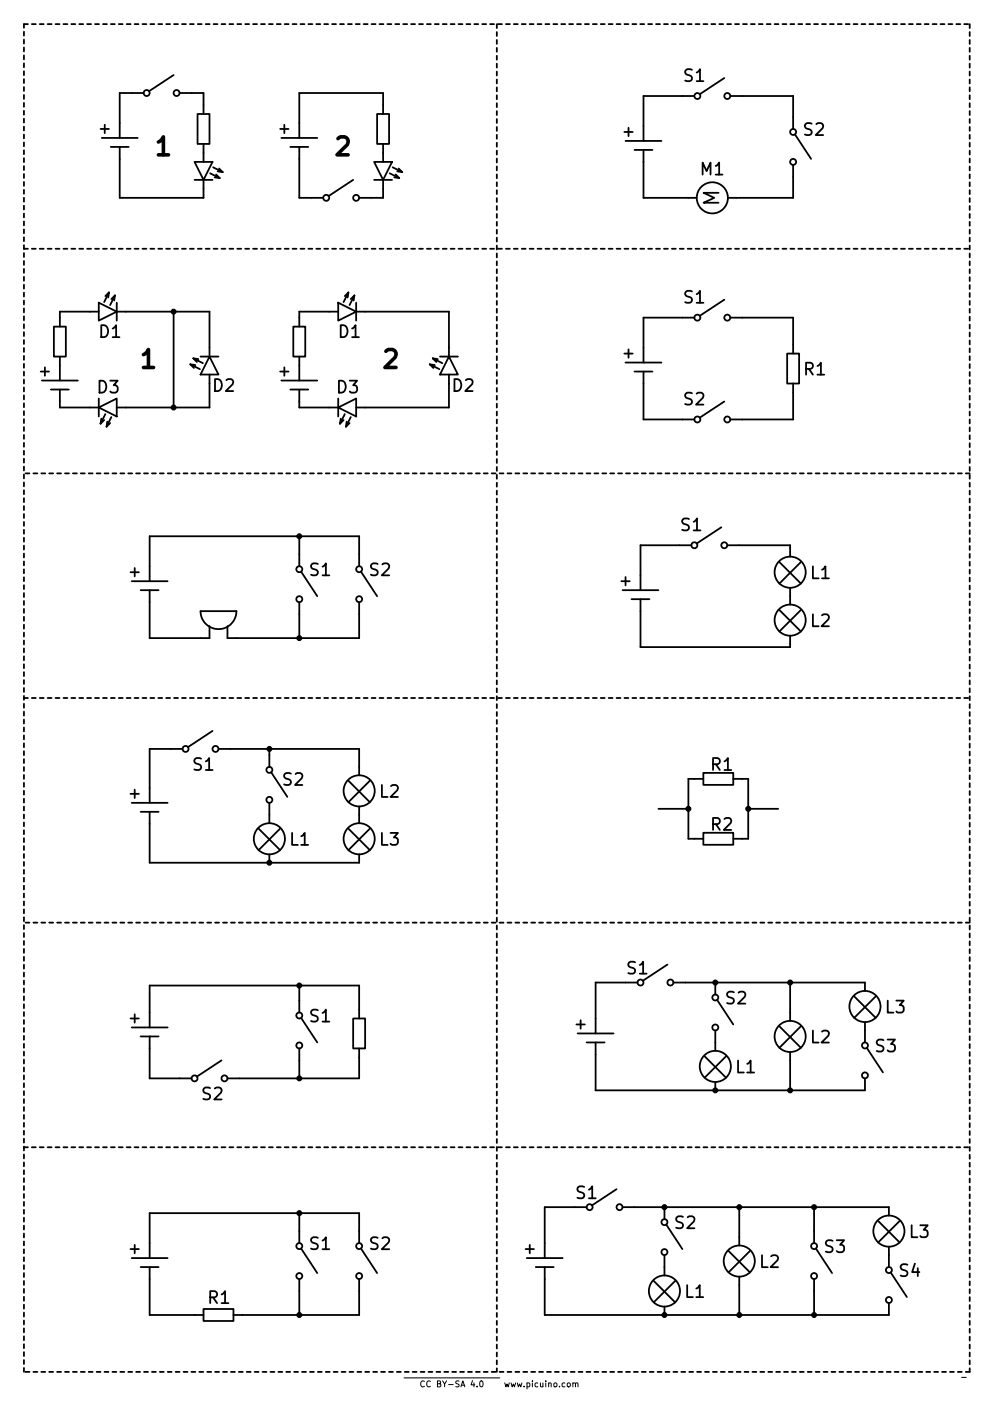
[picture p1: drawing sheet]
EESchema Schematic File Version 4
EELAYER 30 0
EELAYER END
$Descr A4 8268 11693 portrait
encoding utf-8
Sheet 1 3
Title "Circuitos eléctricos para Questionary"
Date "16/02/2021"
Rev ""
Comp "www.picuino.com"
Comment1 "Copyright (c) 2021 by Carlos Pardo"
Comment2 "License CC BY-SA 4.0"
Comment3 ""
Comment4 ""
$EndDescr
$Comp
L simbolos:CopyRight CP?
U 1 1
P 3775 11500
AR Path="/602E50E7" Ref="CP?"  Part="1" 
AR Path="/5C6CFC33/602E50E7" Ref="CP?"  Part="1" 
F 0 "CP?" H 4200 11825 40  0001 C CNN
F 1 "CopyRight" H 3950 11825 40  0001 C CNN
F 2 "" H 3675 11850 50  0001 C CNN
F 3 "" H 3775 11700 50  0001 C CNN
F 4 "CC BY-SA 4.0" H 3775 11450 50  0000 C CNN "License"
F 5 "" H 4350 11425 50  0000 C CNN "Author"
F 6 "" H 3875 11425 50  0000 C CNN "Date"
F 7 "www.picuino.com" H 4525 11450 50  0000 C CNN "Web"
	1    3775 11500
	1    0    0    -1  
$EndComp
$Comp
L simbolos:diodo_led D?
U 1 1
P 1700 1275
F 0 "D?" H 1800 1225 100 0001 L CNN
F 1 "diodo_led" H 1700 1325 50  0001 C CNN
F 2 "" V 1700 1125 50  0001 C CNN
F 3 "" V 1700 1125 50  0001 C CNN
	1    1700 1275
	1    0    0    -1  
$EndComp
$Comp
L simbolos:resistencia R?
U 1 1
P 1700 875
F 0 "R?" H 1777 675 100 0001 L CNN
F 1 "resistencia" V 1600 650 50  0001 C CNN
F 2 "" H 1800 775 50  0001 C CNN
F 3 "" H 1800 775 50  0001 C CNN
	1    1700 875 
	1    0    0    -1  
$EndComp
$Comp
L simbolos:interruptor S?
U 1 1
P 1100 775
F 0 "S?" H 1200 900 100 0001 C CNN
F 1 "interruptor" H 1350 675 50  0001 C CNN
F 2 "" H 1400 775 50  0001 C CNN
F 3 "" H 1400 775 50  0001 C CNN
	1    1100 775 
	1    0    0    -1  
$EndComp
$Comp
L simbolos:Pila V?
U 1 1
P 2500 1025
F 0 "V?" H 2275 750 100 0001 L CNN
F 1 "Pila" H 2600 950 50  0001 C CNN
F 2 "" H 2500 900 50  0001 C CNN
F 3 "" H 2500 900 50  0001 C CNN
	1    2500 1025
	1    0    0    -1  
$EndComp
$Comp
L simbolos:diodo_led D?
U 1 1
P 3200 1275
F 0 "D?" H 3300 1225 100 0001 L CNN
F 1 "diodo_led" H 3200 1325 50  0001 C CNN
F 2 "" V 3200 1125 50  0001 C CNN
F 3 "" V 3200 1125 50  0001 C CNN
	1    3200 1275
	1    0    0    -1  
$EndComp
$Comp
L simbolos:resistencia R?
U 1 1
P 3200 875
F 0 "R?" H 3277 675 100 0001 L CNN
F 1 "resistencia" V 3100 650 50  0001 C CNN
F 2 "" H 3300 775 50  0001 C CNN
F 3 "" H 3300 775 50  0001 C CNN
	1    3200 875 
	1    0    0    -1  
$EndComp
Wire Wire Line
	3200 1575 3200 1650
Wire Wire Line
	2500 1325 2500 1650
Wire Wire Line
	2500 775  2500 1025
Wire Wire Line
	1700 1575 1700 1650
$Comp
L simbolos:Pila V?
U 1 1
P 1000 1025
F 0 "V?" H 775 750 100 0001 L CNN
F 1 "Pila" H 1100 950 50  0001 C CNN
F 2 "" H 1000 900 50  0001 C CNN
F 3 "" H 1000 900 50  0001 C CNN
	1    1000 1025
	1    0    0    -1  
$EndComp
Wire Wire Line
	1000 1325 1000 1650
Wire Wire Line
	1700 875  1700 775 
Wire Wire Line
	1000 775  1000 1025
Wire Wire Line
	3200 775  3200 875 
$Comp
L simbolos:interruptor S?
U 1 1
P 2600 1650
F 0 "S?" H 2700 1775 100 0001 C CNN
F 1 "interruptor" H 2850 1550 50  0001 C CNN
F 2 "" H 2900 1650 50  0001 C CNN
F 3 "" H 2900 1650 50  0001 C CNN
	1    2600 1650
	1    0    0    -1  
$EndComp
Wire Wire Line
	3100 1650 3200 1650
Wire Wire Line
	2500 775  3200 775 
Wire Wire Line
	1700 775  1600 775 
Wire Wire Line
	1000 775  1100 775 
Wire Wire Line
	1000 1650 1700 1650
Wire Wire Line
	2500 1650 2600 1650
Text Notes 1275 1325 0    150  ~ 30
1
Text Notes 2775 1325 0    150  ~ 30
2
$Comp
L simbolos:Pila V?
U 1 1
P 500 3050
F 0 "V?" H 275 2775 100 0001 L CNN
F 1 "Pila" H 600 2975 50  0001 C CNN
F 2 "" H 500 2925 50  0001 C CNN
F 3 "" H 500 2925 50  0001 C CNN
	1    500  3050
	1    0    0    -1  
$EndComp
$Comp
L simbolos:resistencia R?
U 1 1
P 500 2650
F 0 "R?" H 577 2450 100 0001 L CNN
F 1 "resistencia" V 400 2425 50  0001 C CNN
F 2 "" H 600 2550 50  0001 C CNN
F 3 "" H 600 2550 50  0001 C CNN
	1    500  2650
	1    0    0    -1  
$EndComp
$Comp
L simbolos:diodo_led D1
U 1 1
P 750 2600
F 0 "D1" V 575 2325 100 0000 L CNN
F 1 "diodo_led" H 750 2650 50  0001 C CNN
F 2 "" V 750 2450 50  0001 C CNN
F 3 "" V 750 2450 50  0001 C CNN
	1    750  2600
	0    -1   -1   0   
$EndComp
$Comp
L simbolos:diodo_led D2
U 1 1
P 1750 3200
F 0 "D2" H 1525 3225 100 0000 L CNN
F 1 "diodo_led" H 1750 3250 50  0001 C CNN
F 2 "" V 1750 3050 50  0001 C CNN
F 3 "" V 1750 3050 50  0001 C CNN
	1    1750 3200
	-1   0    0    1   
$EndComp
$Comp
L simbolos:diodo_led D3
U 1 1
P 1050 3400
F 0 "D3" V 875 3150 100 0000 L CNN
F 1 "diodo_led" H 1050 3450 50  0001 C CNN
F 2 "" V 1050 3250 50  0001 C CNN
F 3 "" V 1050 3250 50  0001 C CNN
	1    1050 3400
	0    1    1    0   
$EndComp
Wire Wire Line
	500  2650 500  2600
Wire Wire Line
	500  2600 750  2600
Wire Wire Line
	750  3400 500  3400
Wire Wire Line
	1050 2600 1450 2600
Wire Wire Line
	1750 2600 1750 2900
Wire Wire Line
	1750 3200 1750 3400
Wire Wire Line
	1750 3400 1450 3400
Wire Wire Line
	1450 3400 1450 2600
Connection ~ 1450 3400
Wire Wire Line
	1450 3400 1050 3400
Connection ~ 1450 2600
Wire Wire Line
	1450 2600 1750 2600
$Comp
L simbolos:Pila V?
U 1 1
P 2500 3050
F 0 "V?" H 2275 2775 100 0001 L CNN
F 1 "Pila" H 2600 2975 50  0001 C CNN
F 2 "" H 2500 2925 50  0001 C CNN
F 3 "" H 2500 2925 50  0001 C CNN
	1    2500 3050
	1    0    0    -1  
$EndComp
$Comp
L simbolos:resistencia R?
U 1 1
P 2500 2650
F 0 "R?" H 2577 2450 100 0001 L CNN
F 1 "resistencia" V 2400 2425 50  0001 C CNN
F 2 "" H 2600 2550 50  0001 C CNN
F 3 "" H 2600 2550 50  0001 C CNN
	1    2500 2650
	1    0    0    -1  
$EndComp
$Comp
L simbolos:diodo_led D1
U 1 1
P 2750 2600
F 0 "D1" V 2575 2325 100 0000 L CNN
F 1 "diodo_led" H 2750 2650 50  0001 C CNN
F 2 "" V 2750 2450 50  0001 C CNN
F 3 "" V 2750 2450 50  0001 C CNN
	1    2750 2600
	0    -1   -1   0   
$EndComp
$Comp
L simbolos:diodo_led D2
U 1 1
P 3750 3200
F 0 "D2" H 3525 3225 100 0000 L CNN
F 1 "diodo_led" H 3750 3250 50  0001 C CNN
F 2 "" V 3750 3050 50  0001 C CNN
F 3 "" V 3750 3050 50  0001 C CNN
	1    3750 3200
	-1   0    0    1   
$EndComp
$Comp
L simbolos:diodo_led D3
U 1 1
P 3050 3400
F 0 "D3" V 2875 3150 100 0000 L CNN
F 1 "diodo_led" H 3050 3450 50  0001 C CNN
F 2 "" V 3050 3250 50  0001 C CNN
F 3 "" V 3050 3250 50  0001 C CNN
	1    3050 3400
	0    1    1    0   
$EndComp
Wire Wire Line
	2500 2650 2500 2600
Wire Wire Line
	2500 2600 2750 2600
Wire Wire Line
	2750 3400 2500 3400
Wire Wire Line
	2500 3400 2500 3350
Wire Wire Line
	3750 2600 3750 2900
Wire Wire Line
	3750 3200 3750 3400
Wire Wire Line
	3050 3400 3750 3400
Wire Wire Line
	3050 2600 3750 2600
Text Notes 1150 3100 0    150  ~ 30
1
Text Notes 3175 3100 0    150  ~ 30
2
$Comp
L simbolos:Pila V?
U 1 1
P 1250 4725
F 0 "V?" H 1025 4450 100 0001 L CNN
F 1 "Pila" H 1350 4650 50  0001 C CNN
F 2 "" H 1250 4600 50  0001 C CNN
F 3 "" H 1250 4600 50  0001 C CNN
	1    1250 4725
	1    0    0    -1  
$EndComp
$Comp
L simbolos:zumbador Z?
U 1 1
P 1675 5325
F 0 "Z?" H 1825 5665 100 0001 C CNN
F 1 "zumbador" H 1825 5275 50  0001 C CNN
F 2 "" H 1725 5225 50  0001 C CNN
F 3 "" H 1725 5225 50  0001 C CNN
	1    1675 5325
	1    0    0    -1  
$EndComp
$Comp
L simbolos:interruptor S1
U 1 1
P 2500 4625
F 0 "S1" V 2625 4800 100 0000 C CNN
F 1 "interruptor" H 2750 4525 50  0001 C CNN
F 2 "" H 2800 4625 50  0001 C CNN
F 3 "" H 2800 4625 50  0001 C CNN
	1    2500 4625
	0    1    1    0   
$EndComp
$Comp
L simbolos:interruptor S2
U 1 1
P 3000 4625
F 0 "S2" V 3125 4800 100 0000 C CNN
F 1 "interruptor" H 3250 4525 50  0001 C CNN
F 2 "" H 3300 4625 50  0001 C CNN
F 3 "" H 3300 4625 50  0001 C CNN
	1    3000 4625
	0    1    1    0   
$EndComp
Wire Wire Line
	1675 5325 1250 5325
Wire Wire Line
	1250 5325 1250 5025
Wire Wire Line
	1250 4725 1250 4475
Wire Wire Line
	3000 4625 3000 4475
Wire Wire Line
	1250 4475 2500 4475
Wire Wire Line
	2500 4625 2500 4475
Connection ~ 2500 4475
Wire Wire Line
	2500 4475 3000 4475
Wire Wire Line
	2500 5125 2500 5325
Wire Wire Line
	2500 5325 1975 5325
Wire Wire Line
	3000 5125 3000 5325
Wire Wire Line
	3000 5325 2500 5325
Connection ~ 2500 5325
$Comp
L simbolos:Pila V?
U 1 1
P 1250 6575
F 0 "V?" H 1025 6300 100 0001 L CNN
F 1 "Pila" H 1350 6500 50  0001 C CNN
F 2 "" H 1250 6450 50  0001 C CNN
F 3 "" H 1250 6450 50  0001 C CNN
	1    1250 6575
	1    0    0    -1  
$EndComp
$Comp
L simbolos:interruptor S1
U 1 1
P 1425 6250
F 0 "S1" H 1700 6125 100 0000 C CNN
F 1 "interruptor" H 1675 6150 50  0001 C CNN
F 2 "" H 1725 6250 50  0001 C CNN
F 3 "" H 1725 6250 50  0001 C CNN
	1    1425 6250
	1    0    0    -1  
$EndComp
$Comp
L simbolos:interruptor S2
U 1 1
P 2250 6300
F 0 "S2" V 2450 6500 100 0000 C CNN
F 1 "interruptor" H 2500 6200 50  0001 C CNN
F 2 "" H 2550 6300 50  0001 C CNN
F 3 "" H 2550 6300 50  0001 C CNN
	1    2250 6300
	0    1    1    0   
$EndComp
Wire Wire Line
	1250 6250 1425 6250
Wire Wire Line
	2250 7200 1250 7200
Wire Wire Line
	1250 7200 1250 6875
$Comp
L simbolos:lampara L2
U 1 1
P 3000 6400
F 0 "L2" H 3160 6200 100 0000 L CNN
F 1 "lampara" V 3050 5875 50  0001 C CNN
F 2 "" V 3000 6225 50  0001 C CNN
F 3 "" V 3000 6225 50  0001 C CNN
	1    3000 6400
	1    0    0    -1  
$EndComp
Wire Wire Line
	1925 6250 2250 6250
Wire Wire Line
	2250 6300 2250 6250
Connection ~ 2250 6250
Wire Wire Line
	2250 6250 3000 6250
Wire Wire Line
	3000 6250 3000 6400
Wire Wire Line
	1250 6250 1250 6575
$Comp
L simbolos:Pila V?
U 1 1
P 1250 8450
F 0 "V?" H 1025 8175 100 0001 L CNN
F 1 "Pila" H 1350 8375 50  0001 C CNN
F 2 "" H 1250 8325 50  0001 C CNN
F 3 "" H 1250 8325 50  0001 C CNN
	1    1250 8450
	1    0    0    -1  
$EndComp
$Comp
L simbolos:interruptor S2
U 1 1
P 1500 9000
F 0 "S2" H 1775 8875 100 0000 C CNN
F 1 "interruptor" H 1750 8900 50  0001 C CNN
F 2 "" H 1800 9000 50  0001 C CNN
F 3 "" H 1800 9000 50  0001 C CNN
	1    1500 9000
	1    0    0    -1  
$EndComp
$Comp
L simbolos:interruptor S1
U 1 1
P 2500 8350
F 0 "S1" V 2625 8525 100 0000 C CNN
F 1 "interruptor" H 2750 8250 50  0001 C CNN
F 2 "" H 2800 8350 50  0001 C CNN
F 3 "" H 2800 8350 50  0001 C CNN
	1    2500 8350
	0    1    1    0   
$EndComp
$Comp
L simbolos:resistencia R?
U 1 1
P 3000 8425
F 0 "R?" H 3077 8225 100 0001 L CNN
F 1 "resistencia" V 2900 8200 50  0001 C CNN
F 2 "" H 3100 8325 50  0001 C CNN
F 3 "" H 3100 8325 50  0001 C CNN
	1    3000 8425
	1    0    0    -1  
$EndComp
Wire Wire Line
	1500 9000 1250 9000
Wire Wire Line
	1250 9000 1250 8750
Wire Wire Line
	1250 8225 2500 8225
Wire Wire Line
	2500 8850 2500 9000
Wire Wire Line
	2500 9000 2000 9000
Wire Wire Line
	2500 9000 3000 9000
Wire Wire Line
	3000 9000 3000 8825
Connection ~ 2500 9000
Wire Wire Line
	3000 8225 2500 8225
Connection ~ 2500 8225
$Comp
L simbolos:Pila V?
U 1 1
P 1250 10375
F 0 "V?" H 1025 10100 100 0001 L CNN
F 1 "Pila" H 1350 10300 50  0001 C CNN
F 2 "" H 1250 10250 50  0001 C CNN
F 3 "" H 1250 10250 50  0001 C CNN
	1    1250 10375
	1    0    0    -1  
$EndComp
$Comp
L simbolos:interruptor S1
U 1 1
P 2500 10275
F 0 "S1" V 2600 10450 100 0000 C CNN
F 1 "interruptor" H 2750 10175 50  0001 C CNN
F 2 "" H 2800 10275 50  0001 C CNN
F 3 "" H 2800 10275 50  0001 C CNN
	1    2500 10275
	0    1    1    0   
$EndComp
$Comp
L simbolos:interruptor S2
U 1 1
P 3000 10275
F 0 "S2" V 3100 10450 100 0000 C CNN
F 1 "interruptor" H 3250 10175 50  0001 C CNN
F 2 "" H 3300 10275 50  0001 C CNN
F 3 "" H 3300 10275 50  0001 C CNN
	1    3000 10275
	0    1    1    0   
$EndComp
Wire Wire Line
	1250 10975 1250 10675
Wire Wire Line
	1250 10375 1250 10125
Wire Wire Line
	3000 10275 3000 10125
Wire Wire Line
	1250 10125 2500 10125
Wire Wire Line
	2500 10275 2500 10125
Connection ~ 2500 10125
Wire Wire Line
	2500 10125 3000 10125
Wire Wire Line
	2500 10775 2500 10975
Wire Wire Line
	2500 10975 2025 10975
Wire Wire Line
	3000 10775 3000 10975
Wire Wire Line
	3000 10975 2500 10975
Connection ~ 2500 10975
$Comp
L simbolos:resistencia R1
U 1 1
P 2025 10975
F 0 "R1" V 1875 10675 100 0000 L CNN
F 1 "resistencia" V 1925 10750 50  0001 C CNN
F 2 "" H 2125 10875 50  0001 C CNN
F 3 "" H 2125 10875 50  0001 C CNN
	1    2025 10975
	0    1    1    0   
$EndComp
Wire Wire Line
	1625 10975 1250 10975
$Comp
L simbolos:Pila V?
U 1 1
P 5375 1050
F 0 "V?" H 5150 775 100 0001 L CNN
F 1 "Pila" H 5475 975 50  0001 C CNN
F 2 "" H 5375 925 50  0001 C CNN
F 3 "" H 5375 925 50  0001 C CNN
	1    5375 1050
	1    0    0    -1  
$EndComp
$Comp
L simbolos:interruptor S1
U 1 1
P 5700 800
F 0 "S1" H 5800 975 100 0000 C CNN
F 1 "interruptor" H 5950 700 50  0001 C CNN
F 2 "" H 6000 800 50  0001 C CNN
F 3 "" H 6000 800 50  0001 C CNN
	1    5700 800 
	1    0    0    -1  
$EndComp
$Comp
L simbolos:interruptor S2
U 1 1
P 6625 975
F 0 "S2" V 6725 1150 100 0000 C CNN
F 1 "interruptor" H 6875 875 50  0001 C CNN
F 2 "" H 6925 975 50  0001 C CNN
F 3 "" H 6925 975 50  0001 C CNN
	1    6625 975 
	0    1    1    0   
$EndComp
Wire Wire Line
	5375 1650 5375 1350
Wire Wire Line
	5375 1050 5375 800 
Wire Wire Line
	6625 975  6625 800 
Wire Wire Line
	5375 800  5700 800 
Wire Wire Line
	6625 1475 6625 1650
Wire Wire Line
	6150 1650 6625 1650
Wire Wire Line
	6200 800  6625 800 
Wire Wire Line
	5375 1650 5750 1650
$Comp
L simbolos:motor M1
U 1 1
P 6150 1650
F 0 "M1" V 5905 1450 100 0000 C CNN
F 1 "motor" V 6200 1125 50  0001 C CNN
F 2 "" V 6150 1425 50  0001 C CNN
F 3 "" V 6150 1425 50  0001 C CNN
	1    6150 1650
	0    1    1    0   
$EndComp
$Comp
L simbolos:Pila V?
U 1 1
P 5375 2900
F 0 "V?" H 5150 2625 100 0001 L CNN
F 1 "Pila" H 5475 2825 50  0001 C CNN
F 2 "" H 5375 2775 50  0001 C CNN
F 3 "" H 5375 2775 50  0001 C CNN
	1    5375 2900
	1    0    0    -1  
$EndComp
$Comp
L simbolos:interruptor S1
U 1 1
P 5700 2650
F 0 "S1" H 5800 2825 100 0000 C CNN
F 1 "interruptor" H 5950 2550 50  0001 C CNN
F 2 "" H 6000 2650 50  0001 C CNN
F 3 "" H 6000 2650 50  0001 C CNN
	1    5700 2650
	1    0    0    -1  
$EndComp
$Comp
L simbolos:interruptor S2
U 1 1
P 5700 3500
F 0 "S2" H 5800 3675 100 0000 C CNN
F 1 "interruptor" H 5950 3400 50  0001 C CNN
F 2 "" H 6000 3500 50  0001 C CNN
F 3 "" H 6000 3500 50  0001 C CNN
	1    5700 3500
	1    0    0    -1  
$EndComp
Wire Wire Line
	5375 3500 5375 3200
Wire Wire Line
	5375 2900 5375 2650
Wire Wire Line
	5375 2650 5700 2650
Wire Wire Line
	6200 2650 6625 2650
Wire Wire Line
	5375 3500 5700 3500
Wire Wire Line
	6200 3500 6625 3500
$Comp
L simbolos:resistencia R1
U 1 1
P 6625 2875
F 0 "R1" H 6702 2675 100 0000 L CNN
F 1 "resistencia" V 6525 2650 50  0001 C CNN
F 2 "" H 6725 2775 50  0001 C CNN
F 3 "" H 6725 2775 50  0001 C CNN
	1    6625 2875
	1    0    0    -1  
$EndComp
Wire Wire Line
	6625 2650 6625 2875
Wire Wire Line
	6625 3275 6625 3500
$Comp
L simbolos:Pila V?
U 1 1
P 5350 4800
F 0 "V?" H 5125 4525 100 0001 L CNN
F 1 "Pila" H 5450 4725 50  0001 C CNN
F 2 "" H 5350 4675 50  0001 C CNN
F 3 "" H 5350 4675 50  0001 C CNN
	1    5350 4800
	1    0    0    -1  
$EndComp
$Comp
L simbolos:interruptor S1
U 1 1
P 5675 4550
F 0 "S1" H 5775 4725 100 0000 C CNN
F 1 "interruptor" H 5925 4450 50  0001 C CNN
F 2 "" H 5975 4550 50  0001 C CNN
F 3 "" H 5975 4550 50  0001 C CNN
	1    5675 4550
	1    0    0    -1  
$EndComp
Wire Wire Line
	5350 5400 5350 5100
Wire Wire Line
	5350 4800 5350 4550
Wire Wire Line
	5350 4550 5675 4550
Wire Wire Line
	6175 4550 6600 4550
Connection ~ 2250 7200
$Comp
L simbolos:lampara L1
U 1 1
P 2250 6800
F 0 "L1" H 2410 6600 100 0000 L CNN
F 1 "lampara" V 2300 6275 50  0001 C CNN
F 2 "" V 2250 6625 50  0001 C CNN
F 3 "" V 2250 6625 50  0001 C CNN
	1    2250 6800
	1    0    0    -1  
$EndComp
Wire Wire Line
	2250 7200 3000 7200
$Comp
L simbolos:lampara L3
U 1 1
P 3000 6800
F 0 "L3" H 3160 6600 100 0000 L CNN
F 1 "lampara" V 3050 6275 50  0001 C CNN
F 2 "" V 3000 6625 50  0001 C CNN
F 3 "" V 3000 6625 50  0001 C CNN
	1    3000 6800
	1    0    0    -1  
$EndComp
$Comp
L simbolos:lampara L1
U 1 1
P 6600 4575
F 0 "L1" H 6760 4375 100 0000 L CNN
F 1 "lampara" V 6650 4050 50  0001 C CNN
F 2 "" V 6600 4400 50  0001 C CNN
F 3 "" V 6600 4400 50  0001 C CNN
	1    6600 4575
	1    0    0    -1  
$EndComp
$Comp
L simbolos:lampara L2
U 1 1
P 6600 4975
F 0 "L2" H 6760 4775 100 0000 L CNN
F 1 "lampara" V 6650 4450 50  0001 C CNN
F 2 "" V 6600 4800 50  0001 C CNN
F 3 "" V 6600 4800 50  0001 C CNN
	1    6600 4975
	1    0    0    -1  
$EndComp
Wire Wire Line
	6600 5375 6600 5400
Wire Wire Line
	6600 4575 6600 4550
Wire Wire Line
	5350 5400 6600 5400
$Comp
L simbolos:resistencia R1
U 1 1
P 6200 6500
F 0 "R1" V 6075 6225 100 0000 L CNN
F 1 "resistencia" V 6100 6275 50  0001 C CNN
F 2 "" H 6300 6400 50  0001 C CNN
F 3 "" H 6300 6400 50  0001 C CNN
	1    6200 6500
	0    1    1    0   
$EndComp
$Comp
L simbolos:resistencia R2
U 1 1
P 6200 7000
F 0 "R2" V 6075 6725 100 0000 L CNN
F 1 "resistencia" V 6100 6775 50  0001 C CNN
F 2 "" H 6300 6900 50  0001 C CNN
F 3 "" H 6300 6900 50  0001 C CNN
	1    6200 7000
	0    1    1    0   
$EndComp
Wire Wire Line
	5750 6500 5750 6750
Wire Wire Line
	5750 6750 5500 6750
Connection ~ 5750 6750
Wire Wire Line
	5750 6750 5750 7000
Wire Wire Line
	6250 6500 6200 6500
Wire Wire Line
	5800 6500 5750 6500
Wire Wire Line
	5800 7000 5750 7000
Wire Wire Line
	6250 7000 6200 7000
Wire Wire Line
	6250 6500 6250 6750
Wire Wire Line
	6500 6750 6250 6750
Connection ~ 6250 6750
Wire Wire Line
	6250 6750 6250 7000
$Comp
L simbolos:Pila V?
U 1 1
P 4975 8500
F 0 "V?" H 4750 8225 100 0001 L CNN
F 1 "Pila" H 5075 8425 50  0001 C CNN
F 2 "" H 4975 8375 50  0001 C CNN
F 3 "" H 4975 8375 50  0001 C CNN
	1    4975 8500
	1    0    0    -1  
$EndComp
$Comp
L simbolos:interruptor S1
U 1 1
P 5225 8200
F 0 "S1" H 5325 8325 100 0000 C CNN
F 1 "interruptor" H 5475 8100 50  0001 C CNN
F 2 "" H 5525 8200 50  0001 C CNN
F 3 "" H 5525 8200 50  0001 C CNN
	1    5225 8200
	1    0    0    -1  
$EndComp
Wire Wire Line
	4975 8500 4975 8200
Wire Wire Line
	4975 8200 5225 8200
Wire Wire Line
	5725 8200 5975 8200
$Comp
L simbolos:lampara L1
U 1 1
P 5975 8700
F 0 "L1" H 6135 8500 100 0000 L CNN
F 1 "lampara" V 6025 8175 50  0001 C CNN
F 2 "" V 5975 8525 50  0001 C CNN
F 3 "" V 5975 8525 50  0001 C CNN
	1    5975 8700
	1    0    0    -1  
$EndComp
$Comp
L simbolos:interruptor S2
U 1 1
P 5975 8200
F 0 "S2" V 6100 8375 100 0000 C CNN
F 1 "interruptor" H 6225 8100 50  0001 C CNN
F 2 "" H 6275 8200 50  0001 C CNN
F 3 "" H 6275 8200 50  0001 C CNN
	1    5975 8200
	0    1    1    0   
$EndComp
Wire Wire Line
	4975 8800 4975 9100
Wire Wire Line
	5975 9100 4975 9100
$Comp
L simbolos:lampara L2
U 1 1
P 6600 8450
F 0 "L2" H 6760 8250 100 0000 L CNN
F 1 "lampara" V 6650 7925 50  0001 C CNN
F 2 "" V 6600 8275 50  0001 C CNN
F 3 "" V 6600 8275 50  0001 C CNN
	1    6600 8450
	1    0    0    -1  
$EndComp
$Comp
L simbolos:lampara L3
U 1 1
P 7225 8200
F 0 "L3" H 7385 8000 100 0000 L CNN
F 1 "lampara" V 7275 7675 50  0001 C CNN
F 2 "" V 7225 8025 50  0001 C CNN
F 3 "" V 7225 8025 50  0001 C CNN
	1    7225 8200
	1    0    0    -1  
$EndComp
$Comp
L simbolos:interruptor S3
U 1 1
P 7225 8600
F 0 "S3" V 7350 8775 100 0000 C CNN
F 1 "interruptor" H 7475 8500 50  0001 C CNN
F 2 "" H 7525 8600 50  0001 C CNN
F 3 "" H 7525 8600 50  0001 C CNN
	1    7225 8600
	0    1    1    0   
$EndComp
Wire Wire Line
	6600 8450 6600 8200
Wire Wire Line
	6600 8850 6600 9100
Connection ~ 6600 8200
Connection ~ 6600 9100
Wire Wire Line
	6600 8200 7225 8200
Wire Wire Line
	6600 9100 7225 9100
Wire Wire Line
	5975 8200 6600 8200
Connection ~ 5975 8200
Wire Wire Line
	5975 9100 6600 9100
Connection ~ 5975 9100
$Comp
L simbolos:Pila V?
U 1 1
P 4550 10375
F 0 "V?" H 4325 10100 100 0001 L CNN
F 1 "Pila" H 4650 10300 50  0001 C CNN
F 2 "" H 4550 10250 50  0001 C CNN
F 3 "" H 4550 10250 50  0001 C CNN
	1    4550 10375
	1    0    0    -1  
$EndComp
$Comp
L simbolos:interruptor S1
U 1 1
P 4800 10075
F 0 "S1" H 4900 10200 100 0000 C CNN
F 1 "interruptor" H 5050 9975 50  0001 C CNN
F 2 "" H 5100 10075 50  0001 C CNN
F 3 "" H 5100 10075 50  0001 C CNN
	1    4800 10075
	1    0    0    -1  
$EndComp
Wire Wire Line
	4550 10375 4550 10075
Wire Wire Line
	4550 10075 4800 10075
Wire Wire Line
	5300 10075 5550 10075
$Comp
L simbolos:lampara L1
U 1 1
P 5550 10575
F 0 "L1" H 5710 10375 100 0000 L CNN
F 1 "lampara" V 5600 10050 50  0001 C CNN
F 2 "" V 5550 10400 50  0001 C CNN
F 3 "" V 5550 10400 50  0001 C CNN
	1    5550 10575
	1    0    0    -1  
$EndComp
$Comp
L simbolos:interruptor S2
U 1 1
P 5550 10075
F 0 "S2" V 5675 10250 100 0000 C CNN
F 1 "interruptor" H 5800 9975 50  0001 C CNN
F 2 "" H 5850 10075 50  0001 C CNN
F 3 "" H 5850 10075 50  0001 C CNN
	1    5550 10075
	0    1    1    0   
$EndComp
Wire Wire Line
	4550 10675 4550 10975
Wire Wire Line
	5550 10975 4550 10975
$Comp
L simbolos:lampara L2
U 1 1
P 6175 10325
F 0 "L2" H 6335 10125 100 0000 L CNN
F 1 "lampara" V 6225 9800 50  0001 C CNN
F 2 "" V 6175 10150 50  0001 C CNN
F 3 "" V 6175 10150 50  0001 C CNN
	1    6175 10325
	1    0    0    -1  
$EndComp
$Comp
L simbolos:lampara L3
U 1 1
P 7425 10075
F 0 "L3" H 7585 9875 100 0000 L CNN
F 1 "lampara" V 7475 9550 50  0001 C CNN
F 2 "" V 7425 9900 50  0001 C CNN
F 3 "" V 7425 9900 50  0001 C CNN
	1    7425 10075
	1    0    0    -1  
$EndComp
$Comp
L simbolos:interruptor S4
U 1 1
P 7425 10475
F 0 "S4" V 7550 10650 100 0000 C CNN
F 1 "interruptor" H 7675 10375 50  0001 C CNN
F 2 "" H 7725 10475 50  0001 C CNN
F 3 "" H 7725 10475 50  0001 C CNN
	1    7425 10475
	0    1    1    0   
$EndComp
Wire Wire Line
	6175 10325 6175 10075
Wire Wire Line
	6175 10725 6175 10975
Connection ~ 6175 10075
Connection ~ 6175 10975
Wire Wire Line
	6175 10075 6800 10075
Wire Wire Line
	6175 10975 6800 10975
Wire Wire Line
	5550 10075 6175 10075
Connection ~ 5550 10075
Wire Wire Line
	5550 10975 6175 10975
Connection ~ 5550 10975
$Comp
L simbolos:interruptor S3
U 1 1
P 6800 10275
F 0 "S3" V 6925 10450 100 0000 C CNN
F 1 "interruptor" H 7050 10175 50  0001 C CNN
F 2 "" H 7100 10275 50  0001 C CNN
F 3 "" H 7100 10275 50  0001 C CNN
	1    6800 10275
	0    1    1    0   
$EndComp
Wire Wire Line
	6800 10275 6800 10075
Wire Wire Line
	6800 10775 6800 10975
Wire Wire Line
	6800 10075 7425 10075
Connection ~ 6800 10075
Wire Wire Line
	7425 10975 6800 10975
Connection ~ 6800 10975
$Sheet
S 10000 0    5000 1000
U 604A6274
F0 "electric-circuits_02" 300
F1 "electric-circuits_02.sch" 300
$EndSheet
$Sheet
S 10000 2500 5000 1000
U 602E48FE
F0 "electric-circuits_03" 300
F1 "electric-circuits_03.sch" 300
$EndSheet
Wire Notes Line
	4150 200  4150 11450
Wire Notes Line
	200  200  8100 200 
Wire Notes Line
	200  2075 8100 2075
Wire Notes Line
	8100 3950 200  3950
Wire Notes Line
	200  5825 8100 5825
Wire Notes Line
	8100 7700 200  7700
Wire Notes Line
	200  9575 8100 9575
Wire Notes Line
	8100 11450 200  11450
Wire Notes Line
	200  11450 200  200 
Wire Notes Line
	8100 200  8100 11450
Wire Wire Line
	500  3400 500  3350
Wire Wire Line
	3000 8225 3000 8425
Wire Wire Line
	2500 8225 2500 8350
Wire Wire Line
	1250 8225 1250 8450
Text Notes -650 1150 0    300  ~ 0
1\n
Text Notes -650 3175 0    300  ~ 0
2\n
Text Notes 8525 1275 0    300  ~ 0
7\n
Text Notes 8500 3000 0    300  ~ 0
8\n
$EndSCHEMATC
